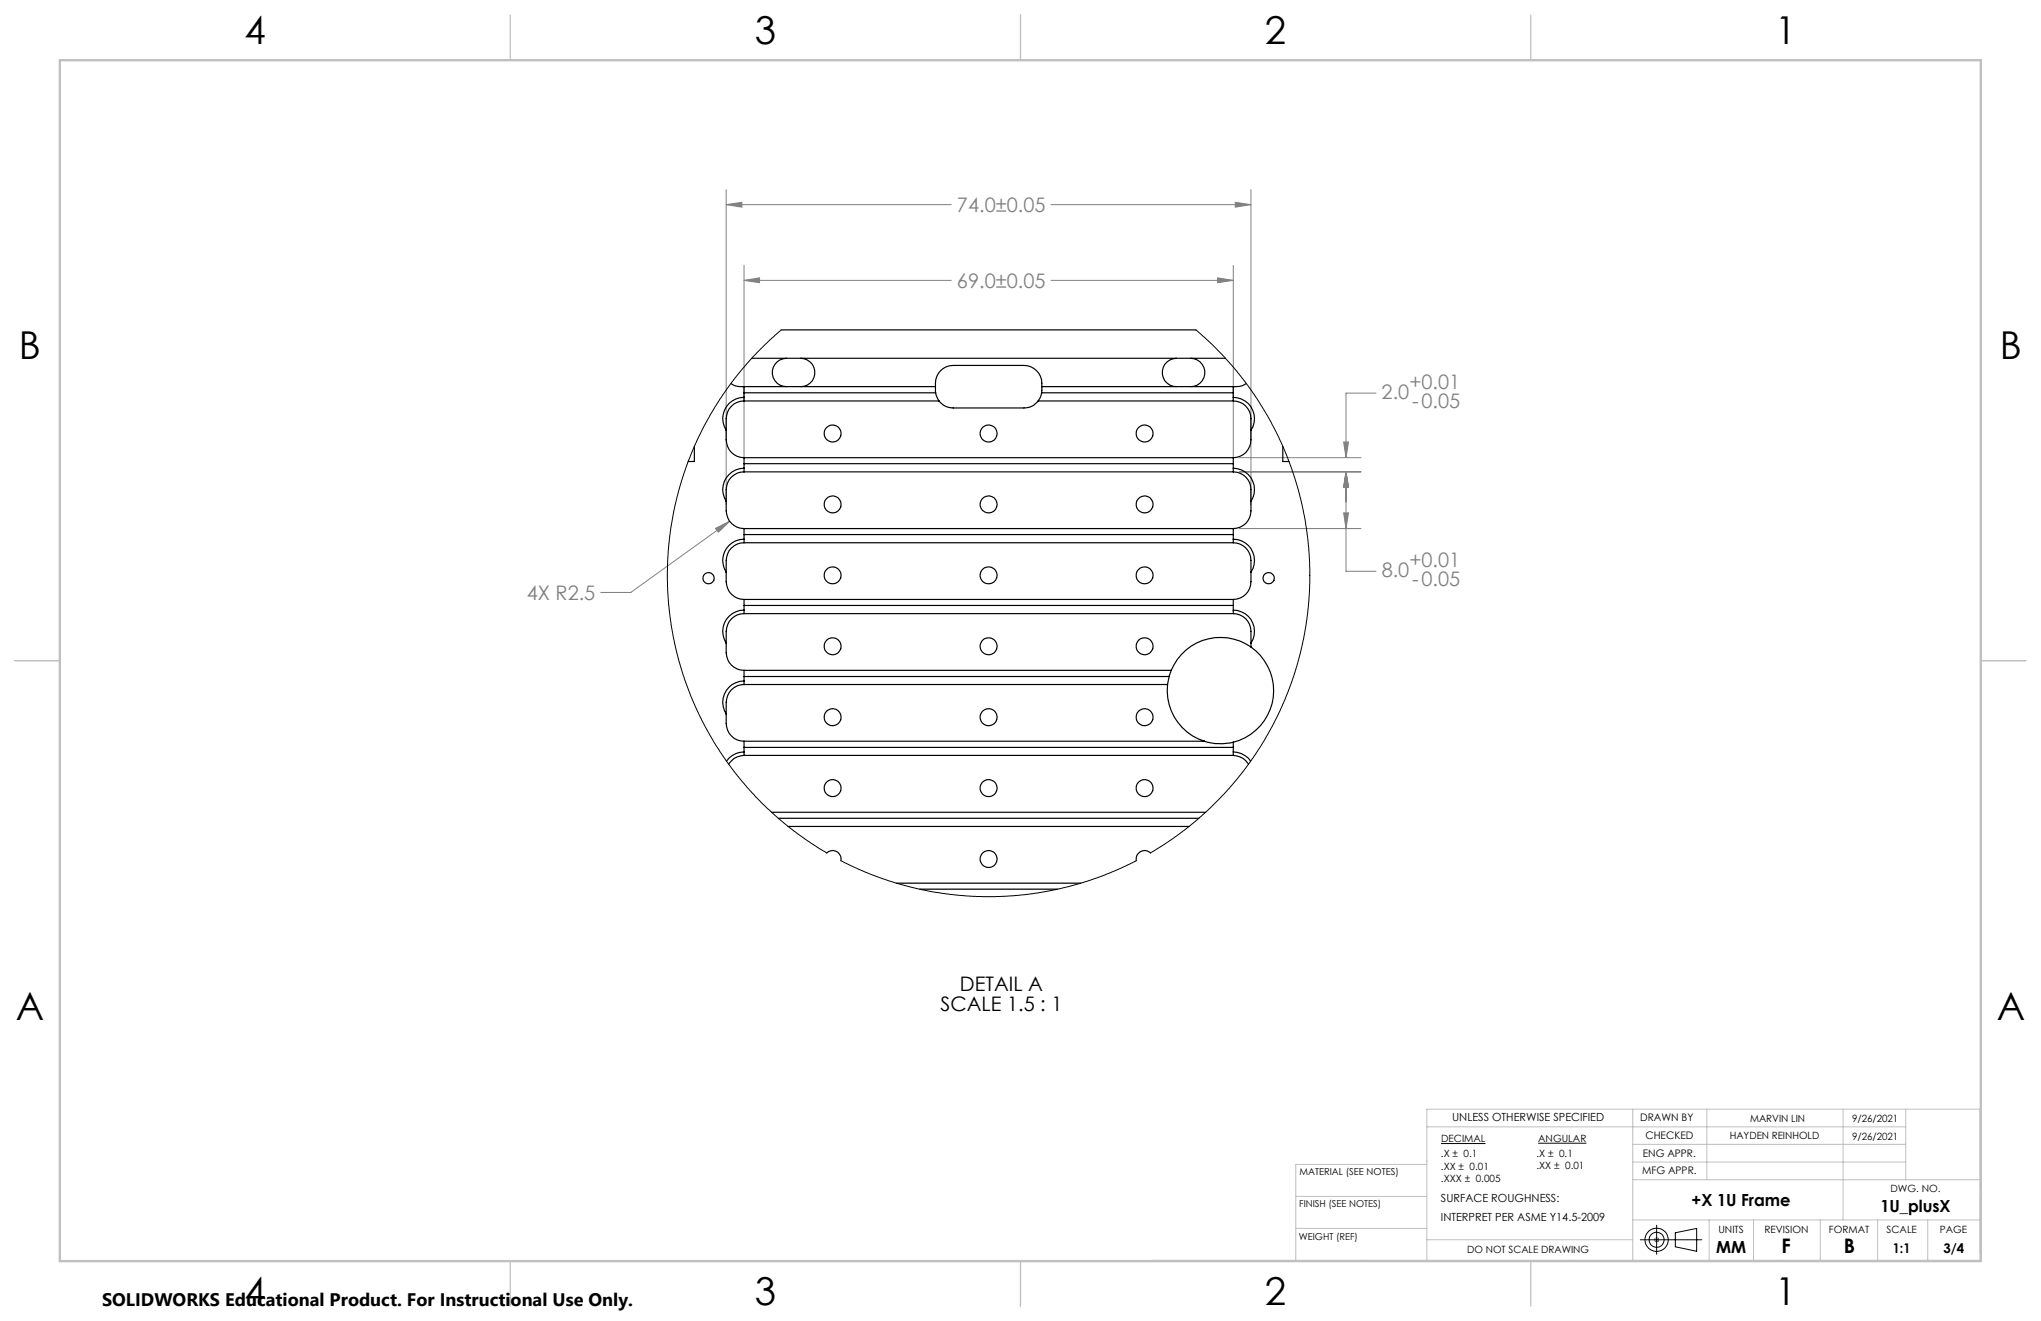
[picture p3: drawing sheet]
<svg xmlns="http://www.w3.org/2000/svg" width="432mm" height="279mm" viewBox="0 0 432 279" stroke-linecap="round" stroke-linejoin="round" font-family="sans-serif">
<g fill="none" stroke="#000" stroke-width=".21">
<path d="M304.9 241.9h9.4M325.4 241.8h10.2M350.5 259.2v6.1M347 262.2h13M350.1 261.9l.7 .7M350.8 261.9l-.7 .7M354.4 260.7l4.6-.9v4.9l-4.6-1z"/>
<circle cx="350.5" cy="262.2" r="2.45"/>
<circle cx="350.5" cy="262.2" r="1.59"/>
</g>
<g fill="none" stroke="#c0c0c0" stroke-width=".21">
<path d="M301.9 238.3h101.3M345.4 234.6v32M361.1 234.6v14.9M389.9 234.6v23.4M403.2 234.6v14.9M274.1 253h27.8M274.1 259.8h27.8M301.9 246.3h-27.8v20.3M345.4 249.5h73.5M345.4 258h73.5M345.4 242h57.8M345.4 245.8h57.8"/>
<path d="M361.6 258v8.6M371 258v8.6M385.1 258v8.6M397.2 258v8.6M407.8 258v8.6M243.9 266.6h175M301.9 262.2h43.5M350 262.2h1M350.1 261.9l.7 .7M350.5 261.7v1M350.8 261.9l-.7 .7M418.9 265.1v-30.5h-117v32"/>
</g>
<g fill="none" stroke="#808080" stroke-width=".21">
<path d="M153.6 43.3l3.4-.5v1zM153.6 40.1v66.7M153.6 43.3h47.7M157.4 59.3l3.3-.5v1zM157.4 56.1v40.7M157.4 59.3h43.9M222.4 59.3h38.5M222.4 43.3h42.3M257.6 58.8l3.3 .5-3.3 .5zM260.9 56.1v40.7M261.3 42.8l3.4 .5-3.4 .5zM264.7 40.1v66.7"/>
<path d="M262.2 99.8h25.7M262.2 96.8h25.7M284.3 93.5h1l-.5 3.3zM284.8 99.8l.5 3.3h-1zM284.8 99.8v21h6.3M291.1 83.1h-6.3v13.7M151.4 111.8l3-1.6-2.4 2.4zM154.4 110.2l-20.9 15.1h-6.4M262.2 111.8h25.7M284.3 108.5h1l-.5 3.3z"/>
</g>
<path d="M418.9 234.6v32" fill="none" stroke="#c0c0c0" stroke-width=".21" stroke-dasharray="15.2 1.3 1.3 1.3" stroke-dashoffset="1.2"/>
<path d="M108 3.2v9.5M215.9 3.2v9.5M323.8 3.2v9.5M3.1 139.7h9.6M419.1 139.7h9.5M108 266.7v9.6M215.9 266.7v9.6M323.8 266.7v9.6" fill="none" stroke="#c0c0c0" stroke-width=".25"/>
<path d="M12.7 12.7h406.4v254h-406.4z" fill="none" stroke="#c0c0c0" stroke-width=".5"/>
<path d="M157.4 59.3l3.3-.5v1zM257.6 58.8l3.3 .5-3.3 .5zM153.6 43.3l3.4-.5v1zM261.3 42.8l3.4 .5-3.4 .5zM151.4 111.8l.6 .8 2.4-2.4zM284.8 99.8l.5 3.3h-1zM284.3 93.5h1l-.5 3.3zM284.8 99.8l.5 3.3h-1zM284.3 108.5h1l-.5 3.3z" fill="#808080"/>
<path d="M165.3 69.8l-2.5 2.1-3.5 3.6-4.8 5.7-2.2 3.2-2.2 3.6-2.1 4.1-1.7 3.6-1.3 3.4-1.4 4.7-1 4.1-.7 4-.7 7.4v3.4l.2 4.5 .4 3.8 .7 4 .9 4.1 1.1 3.5 1.6 4.5 1.2 2.8 1.6 3.3 2.3 4 2.3 3.6 2.5 3.3 2.6 3 2.8 3 3.2 2.9 3.4 2.8 3.4 2.5 3.5 2.1M253 69.8l3.3 2.9 2.9 2.9 3 3.6 2 2.6 1.6 2.3 2.8 4.7 2 3.8 1.5 3.5 1.6 4.3 1.1 3.7 1.1 4.9 .5 3 .5 4 .2 4.1v4.3l-.3 3.7-.4 3.7-.8 4.4-1.2 4.7-1 3.1-1.5 4-1.5 3.1-2 3.9-1.9 3.2-2.1 3.1-2.5 3.3-2.8 3.2-3.1 3.2-2.7 2.4-3.2 2.5-3.8 2.7-2.9 1.8M177.9 182l3.1 1.6 3.5 1.4 3.6 1.3 4.4 1.3 7 1.4 5.1 .5 3.2 .2 3.8-.1 4.3-.3 3.4-.4 4.8-.9 4.1-1.1 3.9-1.2 4-1.6 4.3-2.1" fill="none" stroke="#000" stroke-width=".21"/>
<g fill="none" stroke="#000" stroke-width=".25">
<path d="M159 75.8h100.3M165.3 69.8h87.7M166.4 75.8a3 3 0 0 0-3 3 3 3 0 0 0 3 3M169.4 75.8a3 3 0 0 1 3 3 3 3 0 0 1-3 3M248.9 75.8a3 3 0 0 0-3 3 3 3 0 0 0 3 3M251.9 75.8a3 3 0 0 1 3 3 3 3 0 0 1-3 3M146.9 94.4v3.2h-1.3M153.6 91a5.6 5.6 0 0 0 1.2 4.7 3.7 3.7 0 0 0 2.6 1.1M154.7 81.1a4 4 0 0 0 2.3 .7h40.9M157.4 81.8v1.3M157.4 96.8v1.3M157.4 84a4.5 4.5 0 0 0-3.8 7"/>
<path d="M157.4 84.8a3.8 3.8 0 0 0-3.8 3.7v2.5M157.4 99a4.5 4.5 0 0 0-3.8 7M157.4 99.8a3.8 3.8 0 0 0-3.8 3.7v2.5M157.4 83.1h40.5M157.4 98.1h103.5M157.4 96.8h103.5M157.4 99.8h103.5M157.4 83.1v1.7M157.4 98.1v1.7M157.4 84.8h41.2M197.9 81.8v1.3M197.9 81.8a3.9 3.9 0 0 1 3.7-4.5h15a3.9 3.9 0 0 1 3.8 4.5"/>
<path d="M197.9 83.1l.7 1.7M198.6 84.8a3.8 3.8 0 0 0 3 1.5h15a3.7 3.7 0 0 0 3-1.5M219.6 84.8h41.3M220.4 83.1l-.2 .6-.6 1.1M220.4 83.1h40.5M220.4 81.8v1.3M260.9 81.8v1.3M260.9 96.8v1.3M260.9 84a4.5 4.5 0 0 1 3.8 7M260.9 84.8a3.8 3.8 0 0 1 3.8 4.5v1.7M260.9 99a4.5 4.5 0 0 1 3.8 7M260.9 99.8a3.8 3.8 0 0 1 3.8 4.5v1.7"/>
<path d="M260.9 83.1v1.7M260.9 98.1v1.7M263.7 81.1a4.1 4.1 0 0 1-2.4 .7h-40.9M264.7 91a5.4 5.4 0 0 1-1.1 4.7 3.8 3.8 0 0 1-2.7 1.1M271.4 94.4v3.2h1.3M153.6 106a5.6 5.6 0 0 0 1.2 4.7 3.7 3.7 0 0 0 2.6 1.1M157.4 111.8v1.3M157.4 114.1a4.5 4.5 0 0 0-3.8 6.9M157.4 114.8a3.8 3.8 0 0 0-3.8 3.7v2.5M157.4 113.1h103.5M157.4 111.8h103.5M157.4 113.1v1.7"/>
<path d="M157.4 114.8h103.5M260.9 111.8v1.3M260.9 114.1a4.5 4.5 0 0 1 3.8 6.9M260.9 114.8a3.8 3.8 0 0 1 3.8 4.5v1.7M260.9 113.1v1.7M264.7 106a5.4 5.4 0 0 1-1.1 4.7 3.8 3.8 0 0 1-2.7 1.1M153.6 121a5.6 5.6 0 0 0 1.2 4.7 3.7 3.7 0 0 0 2.6 1.1M153.6 136a5.5 5.5 0 0 0 1.2 4.7 3.7 3.7 0 0 0 2.6 1.1M157.4 126.8v1.3M157.4 129a4.5 4.5 0 0 0-3.8 7M157.4 129.8a3.8 3.8 0 0 0-3.8 3.7v2.5M157.4 128.1h103.5"/>
<path d="M157.4 126.8h103.5M157.4 128.1v1.7M157.4 129.8h103.5M260.9 126.8v1.3M260.9 129a4.5 4.5 0 0 1 3.8 7M260.9 129.8a3.8 3.8 0 0 1 3.8 4.5v1.7M260.9 128.1v1.7M264.7 121a5.4 5.4 0 0 1-1.1 4.7 3.8 3.8 0 0 1-2.7 1.1M264.7 136.8a11.2 11.2 0 0 1 4.6 11.3 11.2 11.2 0 0 1-8.4 8.9M264.7 136.8a11.3 11.3 0 0 0-16.9 5M264.7 136v.8M153.6 151a5.5 5.5 0 0 0 1.2 4.7 3.7 3.7 0 0 0 2.6 1.1"/>
<path d="M157.4 156.8v1.3M157.4 141.8v1.3M157.4 144a4.5 4.5 0 0 0-3.8 7M157.4 144.8a3.8 3.8 0 0 0-3.8 3.8v2.4M157.4 159a4.6 4.6 0 0 0-3.7 2M157.4 159.8a3.8 3.8 0 0 0-3.2 1.8M157.4 158.1h103.5M157.4 156.8h97.4M157.4 143.1h90M157.4 141.8h90.4M157.4 143.1v1.7M157.4 158.1v1.7"/>
<path d="M157.4 159.8h103.5M157.4 144.8h89.6M247 144.8a11.2 11.2 0 0 0 7.8 12M247.4 143.1l-.4 1.7M247.8 141.8l-.4 1.3M254.8 156.8a9.7 9.7 0 0 0 6.1 .2M260.9 157v1.1M260.9 159a4.6 4.6 0 0 1 3.7 2M260.9 159.8a3.6 3.6 0 0 1 3.2 1.8M260.9 158.1v1.7M163.2 171.8h91.9M164.7 173.1h88.9"/>
<path d="M166.7 174.8h84.9M174.9 180.4a1.78 1.78 0 0 1 2.1-.3 1.78 1.78 0 0 1 .9 1.9M189.7 186.8h39M194.6 188.1h29.1M243.4 180.4a1.79 1.79 0 0 0-2.1-.3 1.79 1.79 0 0 0-.9 1.9"/>
<circle cx="176.1" cy="91.7" r="1.8"/>
<circle cx="209.1" cy="91.7" r="1.8"/>
<circle cx="242.2" cy="91.7" r="1.8"/>
<circle cx="176.2" cy="106.7" r="1.79"/>
<circle cx="209.1" cy="106.7" r="1.79"/>
<circle cx="242.2" cy="106.7" r="1.79"/>
<circle cx="149.9" cy="122.3" r="1.2"/>
<circle cx="176.2" cy="121.7" r="1.8"/>
<circle cx="176.2" cy="136.7" r="1.8"/>
<circle cx="209.1" cy="121.7" r="1.8"/>
<circle cx="209.1" cy="136.7" r="1.8"/>
<circle cx="242.2" cy="121.7" r="1.8"/>
<circle cx="242.2" cy="136.7" r="1.8"/>
<circle cx="268.4" cy="122.3" r="1.2"/>
<circle cx="176.1" cy="151.7" r="1.8"/>
<circle cx="209.1" cy="151.7" r="1.8"/>
<circle cx="242.2" cy="151.7" r="1.8"/>
<circle cx="176.1" cy="166.7" r="1.8"/>
<circle cx="209.1" cy="166.7" r="1.8"/>
<circle cx="242.2" cy="166.7" r="1.8"/>
<circle cx="209.1" cy="181.7" r="1.79"/>
</g>
<g font-size="8.1">
<text x="51.7" y="9.3">4</text>
<text x="159.7" y="9.3">3</text>
<text x="267.6" y="9.3">2</text>
<text x="375.6" y="9.3">1</text>
<text x="4" y="76">B</text>
<text x="423.1" y="76">B</text>
<text x="3.3" y="215.7">A</text>
<text x="422.4" y="215.7">A</text>
<text x="51.7" y="276">4</text>
<text x="159.7" y="276">3</text>
<text x="267.6" y="276">2</text>
<text x="375.6" y="276">1</text>
</g>
<g font-size="4.2" fill="#808080">
<text x="202.5" y="44.9">74.0±0.05</text>
<text x="202.5" y="60.9">69.0±0.05</text>
<text x="298.2" y="82.2">+0.01</text>
<text x="292.3" y="84.5">2.0</text>
<text x="298.8" y="86.3">-0.05</text>
<text x="298.2" y="119.9">+0.01</text>
<text x="292.3" y="122.1">8.0</text>
<text x="298.8" y="124">-0.05</text>
<text x="111.4" y="126.9">4X R2.5</text>
</g>
<g font-size="4.2">
<text x="203.1" y="209.6">DETAIL A</text>
<text x="199" y="213.7">SCALE 1.5 : 1</text>
<text x="376.9" y="265">F</text>
<text x="390.1" y="265">B</text>
</g>
<text font-size="3.8" x="21.6" y="276.3">SOLIDWORKS Educational Product. For Instructional Use Only.</text>
<g font-size="3.5">
<text x="357.9" y="255.2">+X 1U Frame</text>
<text x="397.8" y="256.4">1U_plusX</text>
<text x="363.1" y="265">MM</text>
</g>
<g font-size="2.8">
<text x="400.5" y="265">1:1</text>
<text x="411.2" y="265">3/4</text>
</g>
<g font-size="2.4">
<text x="307.2" y="237.2">UNLESS OTHERWISE SPECIFIED</text>
<text x="304.8" y="254.3">SURFACE ROUGHNESS:</text>
<text x="304.8" y="258.2">INTERPRET PER ASME Y14.5-2009</text>
</g>
<g font-size="2.2">
<text x="347" y="237.2">DRAWN BY</text>
<text x="347.6" y="244.7">ENG APPR.</text>
<text x="348.1" y="240.9">CHECKED</text>
<text x="347.4" y="248.4">MFG APPR.</text>
</g>
<g font-size="2.1">
<text x="370.3" y="237.2">MARVIN LIN</text>
<text x="391.8" y="237.4">9/26/2021</text>
<text x="304.8" y="244.7">.X ± 0.1</text>
<text x="304.9" y="241.6">DECIMAL</text>
<text x="325" y="244.7">.X ± 0.1</text>
<text x="325.4" y="241.6">ANGULAR</text>
<text x="366" y="240.9">HAYDEN REINHOLD</text>
<text x="391.8" y="241.1">9/26/2021</text>
<text x="304.8" y="247.4">.XX ± 0.01</text>
<text x="304.8" y="249.9">.XXX ± 0.005</text>
<text x="325" y="247.3">.XX ± 0.01</text>
<text x="400" y="252.1">DWG. NO.</text>
<text x="363.5" y="260.7">UNITS</text>
<text x="373.3" y="260.7">REVISION</text>
<text x="386.9" y="260.7">FORMAT</text>
<text x="399.1" y="260.7">SCALE</text>
<text x="410.4" y="260.7">PAGE</text>
<text x="310.4" y="265">DO NOT SCALE DRAWING</text>
</g>
<g font-size="2">
<text x="274.9" y="248.5">MATERIAL (SEE NOTES)</text>
<text x="274.9" y="255.4">FINISH (SEE NOTES)</text>
<text x="274.8" y="262.3">WEIGHT (REF)</text>
</g>
</svg>
